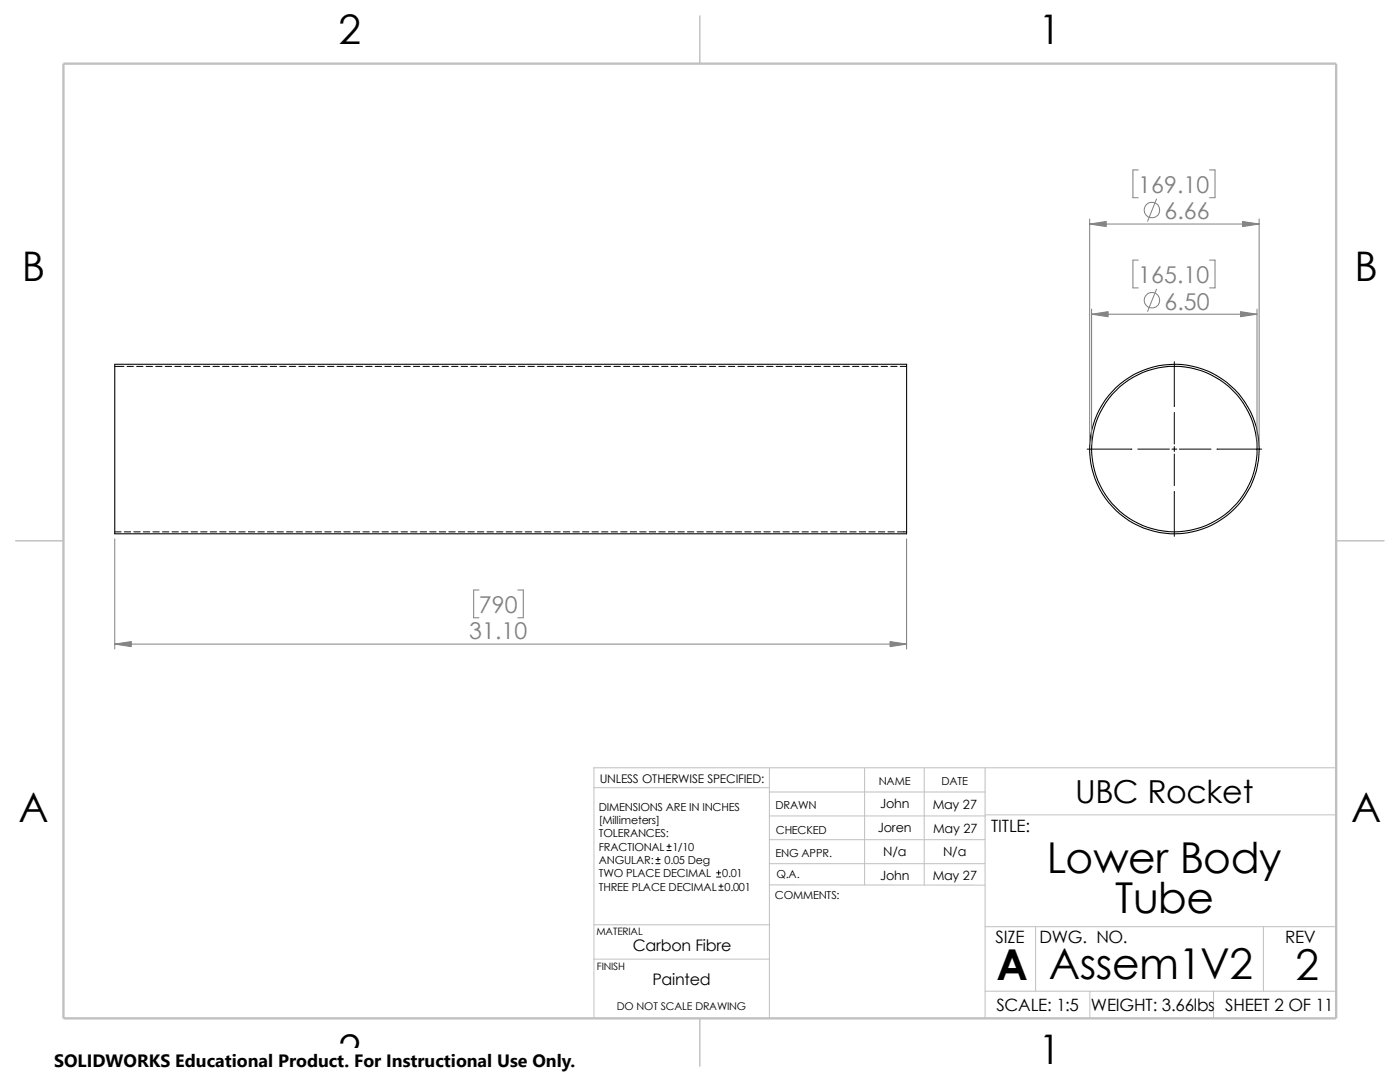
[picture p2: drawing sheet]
<svg xmlns="http://www.w3.org/2000/svg" width="279mm" height="216mm" viewBox="0 0 279 216" stroke-linecap="round" stroke-linejoin="round" font-family="sans-serif">
<g fill="none" stroke="#c0c0c0" stroke-width=".2">
<path d="M118.5 157.2h35M153.5 153.2v50M153.5 158h43.1M172.6 153.2v23.4M184.4 153.2v23.4M196.6 153.2v50M266.7 153.2h-148.2v50M153.5 176.6h43.1M153.5 167.6h43.1M153.5 162.8h43.1M153.5 172.3h43.1M196.6 162.6h70.1"/>
<path d="M118.5 191.4h35M118.5 184.5h35.1M196.6 197.8h70.1M196.6 184.9h70.1M206.7 184.9v12.9M217.5 197.8v5.4M242.2 197.8v5.4M252.1 184.9v12.9"/>
</g>
<path d="M139.7 3.2v9.5M3.1 107.9h9.6M266.7 107.9h9.5M139.7 203.2v9.5" fill="none" stroke="#c0c0c0" stroke-width=".21"/>
<path d="M12.7 12.7h254v190.5h-254z" fill="none" stroke="#c0c0c0" stroke-width=".47"/>
<g fill="none" stroke="#000" stroke-width=".21">
<path d="M22.9 72.7h158v33.8h-158z"/>
<circle cx="234.4" cy="89.6" r="16.5"/>
<circle cx="234.4" cy="89.6" r="16.9"/>
</g>
<g fill="none" stroke="#000" stroke-width=".2">
<path d="M22.9 73.1h1.8M25.4 73.1h1.2M27.3 73.1h1.2M29.2 73.1h1.2M31.1 73.1h1.2M33 73.1h1.2M34.9 73.1h1.3M36.8 73.1h1.3M38.7 73.1h1.3M40.6 73.1h1.3M42.5 73.1h1.3M44.4 73.1h1.3"/>
<path d="M46.3 73.1h1.3M48.2 73.1h1.3M50.1 73.1h1.3M52 73.1h1.3M53.9 73.1h1.3M55.8 73.1h1.3M57.7 73.1h1.3M59.6 73.1h1.3M61.6 73.1h1.2M63.5 73.1h1.2M65.4 73.1h1.2M67.3 73.1h1.2"/>
<path d="M69.2 73.1h1.2M71.1 73.1h1.2M73 73.1h1.3M74.9 73.1h1.3M76.8 73.1h1.3M78.7 73.1h1.3M80.6 73.1h1.3M82.5 73.1h1.3M84.4 73.1h1.3M86.3 73.1h1.3M88.2 73.1h1.3M90.1 73.1h1.3"/>
<path d="M92 73.1h1.3M93.9 73.1h1.3M95.8 73.1h1.3M97.7 73.1h1.3M99.7 73.1h1.2M101.6 73.1h1.2M103.5 73.1h1.2M105.4 73.1h1.2M107.3 73.1h1.2M109.2 73.1h1.2M111.1 73.1h1.3M113 73.1h1.3"/>
<path d="M114.9 73.1h1.3M116.8 73.1h1.3M118.7 73.1h1.3M120.6 73.1h1.3M122.5 73.1h1.3M124.4 73.1h1.3M126.3 73.1h1.3M128.2 73.1h1.3M130.1 73.1h1.3M132 73.1h1.3M133.9 73.1h1.3M135.8 73.1h1.3"/>
<path d="M137.8 73.1h1.2M139.7 73.1h1.2M141.6 73.1h1.2M143.5 73.1h1.2M145.4 73.1h1.2M147.3 73.1h1.2M149.2 73.1h1.3M151.1 73.1h1.3M153 73.1h1.3M154.9 73.1h1.3M156.8 73.1h1.3M158.7 73.1h1.3"/>
<path d="M160.6 73.1h1.3M162.5 73.1h1.3M164.4 73.1h1.3M166.3 73.1h1.3M168.2 73.1h1.3M170.1 73.1h1.3M172 73.1h1.3M173.9 73.1h1.3M175.9 73.1h1.2M177.8 73.1h1.2M179.7 73.1h1.2M234.4 72.2v8.9"/>
<path d="M217 89.6h8.9M227.1 89.6h6.3M233.9 89.6h1M234.4 82.3v6.3M234.4 89.1v1M234.4 90.6v6.3M234.4 98.1v8.9M235.4 89.6h6.3M242.9 89.6h8.9M22.9 106.1h1.3M24.8 106.1h1.3M26.7 106.1h1.3"/>
<path d="M28.6 106.1h1.3M30.5 106.1h1.3M32.4 106.1h1.3M34.3 106.1h1.3M36.2 106.1h1.3M38.1 106.1h1.3M40 106.1h1.3M42 106.1h1.2M43.9 106.1h1.2M45.8 106.1h1.2M47.7 106.1h1.2M49.6 106.1h1.2"/>
<path d="M51.5 106.1h1.2M53.4 106.1h1.3M55.3 106.1h1.3M57.2 106.1h1.3M59.1 106.1h1.3M61 106.1h1.3M62.9 106.1h1.3M64.8 106.1h1.3M66.7 106.1h1.3M68.6 106.1h1.3M70.5 106.1h1.3M72.4 106.1h1.3"/>
<path d="M74.3 106.1h1.3M76.2 106.1h1.3M78.1 106.1h1.3M80.1 106.1h1.2M82 106.1h1.2M83.9 106.1h1.2M85.8 106.1h1.2M87.7 106.1h1.2M89.6 106.1h1.2M91.5 106.1h1.3M93.4 106.1h1.3M95.3 106.1h1.3"/>
<path d="M97.2 106.1h1.3M99.1 106.1h1.3M101 106.1h1.3M102.9 106.1h1.3M104.8 106.1h1.3M106.7 106.1h1.3M108.6 106.1h1.3M110.5 106.1h1.3M112.4 106.1h1.3M114.3 106.1h1.3M116.2 106.1h1.3M118.2 106.1h1.2"/>
<path d="M120.1 106.1h1.2M122 106.1h1.2M123.9 106.1h1.2M125.8 106.1h1.2M127.7 106.1h1.2M129.6 106.1h1.3M131.5 106.1h1.3M133.4 106.1h1.3M135.3 106.1h1.3M137.2 106.1h1.3M139.1 106.1h1.3M141 106.1h1.3"/>
<path d="M142.9 106.1h1.3M144.8 106.1h1.3M146.7 106.1h1.3M148.6 106.1h1.3M150.5 106.1h1.3M152.4 106.1h1.3M154.3 106.1h1.3M156.3 106.1h1.2M158.2 106.1h1.2M160.1 106.1h1.2M162 106.1h1.2M163.9 106.1h1.2"/>
<path d="M165.8 106.1h1.2M167.7 106.1h1.3M169.6 106.1h1.3M171.5 106.1h1.3M173.4 106.1h1.3M175.3 106.1h1.3M177.2 106.1h1.3M179.1 106.1h1.8M130.9 172.3h.8M130.9 171.5h.8M131.3 171.1v.8M133.1 169.7h.8"/>
<path d="M133.1 168.9h.8M133.5 168.4v.9M143 175h.8M143 174.2h.8M143.4 173.7v.9M143.5 177.6h.8M143.5 176.8h.8M143.9 176.4v.8"/>
</g>
<g fill="none" stroke="#808080" stroke-width=".2">
<path d="M227.2 33.9h-1.1v5.6h1.1M230.8 39.7l-1.8 4.5M241.4 33.9h1.1v5.6h-1.1M217.5 43.7v44.9M217.5 44.7h33.8M227.2 51.9h-1.1v5.5h1.1M230.8 57.7l-1.8 4.4M241.4 51.9h1.1v5.5h-1.1M251.3 43.7v44.9M217.8 61.7v26.9M217.8 62.7h33.1M250.9 61.7v26.9"/>
<path d="M22.9 107.5v22M95.6 117.7h-1.1v5.6h1.1M103.3 117.7h1.1v5.6h-1.1M180.9 107.5v22M22.9 128.5h158"/>
<circle cx="229.9" cy="41.9" r="1.56"/>
<circle cx="229.9" cy="59.9" r="1.56"/>
</g>
<g fill="#808080" stroke="#808080" stroke-width=".2">
<path d="M217.5 44.7l3.3-.5v1z"/>
<path d="M248 44.2l3.3 .5-3.3 .5z"/>
<path d="M217.8 62.7l3.3-.5v1z"/>
<path d="M247.6 62.2l3.3 .5-3.3 .5z"/>
<path d="M22.9 128.5l3.3-.5v1z"/>
<path d="M177.6 128l3.3 .5-3.3 .5z"/>
</g>
<path d="M10.8 209.2h104.1v6.7h-104.1z" fill="#fff"/>
<g font-size="8.5">
<text x="208.9" y="174.1">Lower Body</text>
<text x="222.5" y="182.2">Tube</text>
<text x="198.8" y="195.5">A</text>
<text x="209.3" y="195.3">Assem1V2</text>
<text x="258.5" y="195.5">2</text>
</g>
<g font-size="8.1">
<text x="67.6" y="8.8">2</text>
<text x="207.3" y="8.8">1</text>
<text x="4.4" y="56.1">B</text>
<text x="270.3" y="56.1">B</text>
<text x="3.7" y="164.1">A</text>
<text x="269.6" y="164.1">A</text>
<text x="67.6" y="212.3">2</text>
<text x="207.3" y="212.3">1</text>
</g>
<text font-size="6.3" x="214.6" y="160.3">UBC Rocket</text>
<g font-size="4.6" fill="#808080">
<text x="227.2" y="38.5">169.10</text>
<text x="232.4" y="43.8">6.66</text>
<text x="227.2" y="56.5">165.10</text>
<text x="232.4" y="61.8">6.50</text>
<text x="95.6" y="122.3">790</text>
<text x="93.6" y="127.6">31.10</text>
</g>
<text font-size="3.6" x="10.8" y="213">SOLIDWORKS Educational Product. For Instructional Use Only.</text>
<g font-size="3.4">
<text x="197.8" y="166">TITLE:</text>
<text x="198.7" y="188.1">SIZE</text>
<text x="207.5" y="188.1">DWG. NO.</text>
<text x="256.5" y="188.2">REV</text>
<text x="198.8" y="201.7">SCALE: 1:5</text>
<text x="217.7" y="201.8">WEIGHT: 3.66lbs</text>
<text x="244.5" y="201.7">SHEET 2 OF 11</text>
</g>
<g font-size="3.2">
<text x="126.3" y="189.8">Carbon Fibre</text>
<text x="130.2" y="196.6">Painted</text>
</g>
<g font-size="2.5">
<text x="175.6" y="161.3">John</text>
<text x="186.1" y="161.4">May 27</text>
<text x="175.2" y="166.1">Joren</text>
<text x="186.2" y="166.2">May 27</text>
<text x="176.3" y="170.8">N/a</text>
<text x="188.2" y="170.8">N/a</text>
<text x="175.6" y="175.6">John</text>
<text x="186.1" y="175.6">May 27</text>
</g>
<text font-size="2.4" x="119.7" y="156.2">UNLESS OTHERWISE SPECIFIED:</text>
<g font-size="2.2">
<text x="119.5" y="161.8">DIMENSIONS ARE IN INCHES</text>
<text x="154.8" y="161.5">DRAWN</text>
<text x="175.4" y="156.7">NAME</text>
<text x="187.9" y="156.7">DATE</text>
<text x="119.5" y="164.4">[Millimeters]</text>
<text x="119.5" y="167.1">TOLERANCES:</text>
<text x="154.8" y="166.3">CHECKED</text>
<text x="119.5" y="169.8">FRACTIONAL 1/10</text>
<text x="119.5" y="172.4">ANGULAR:</text>
<text x="132.6" y="172.4">0.05 Deg</text>
<text x="154.8" y="171">ENG APPR.</text>
<text x="119.5" y="175">TWO PLACE DECIMAL</text>
<text x="119.5" y="177.7">THREE PLACE DECIMAL 0.001</text>
<text x="144.1" y="175">0.01</text>
<text x="154.6" y="179.5">COMMENTS:</text>
<text x="154.9" y="175.2">Q.A.</text>
</g>
<text font-size="2.1" x="123.1" y="201.6">DO NOT SCALE DRAWING</text>
<g font-size="2">
<text x="119" y="186.6">MATERIAL</text>
<text x="119.1" y="193.5">FINISH</text>
</g>
</svg>
